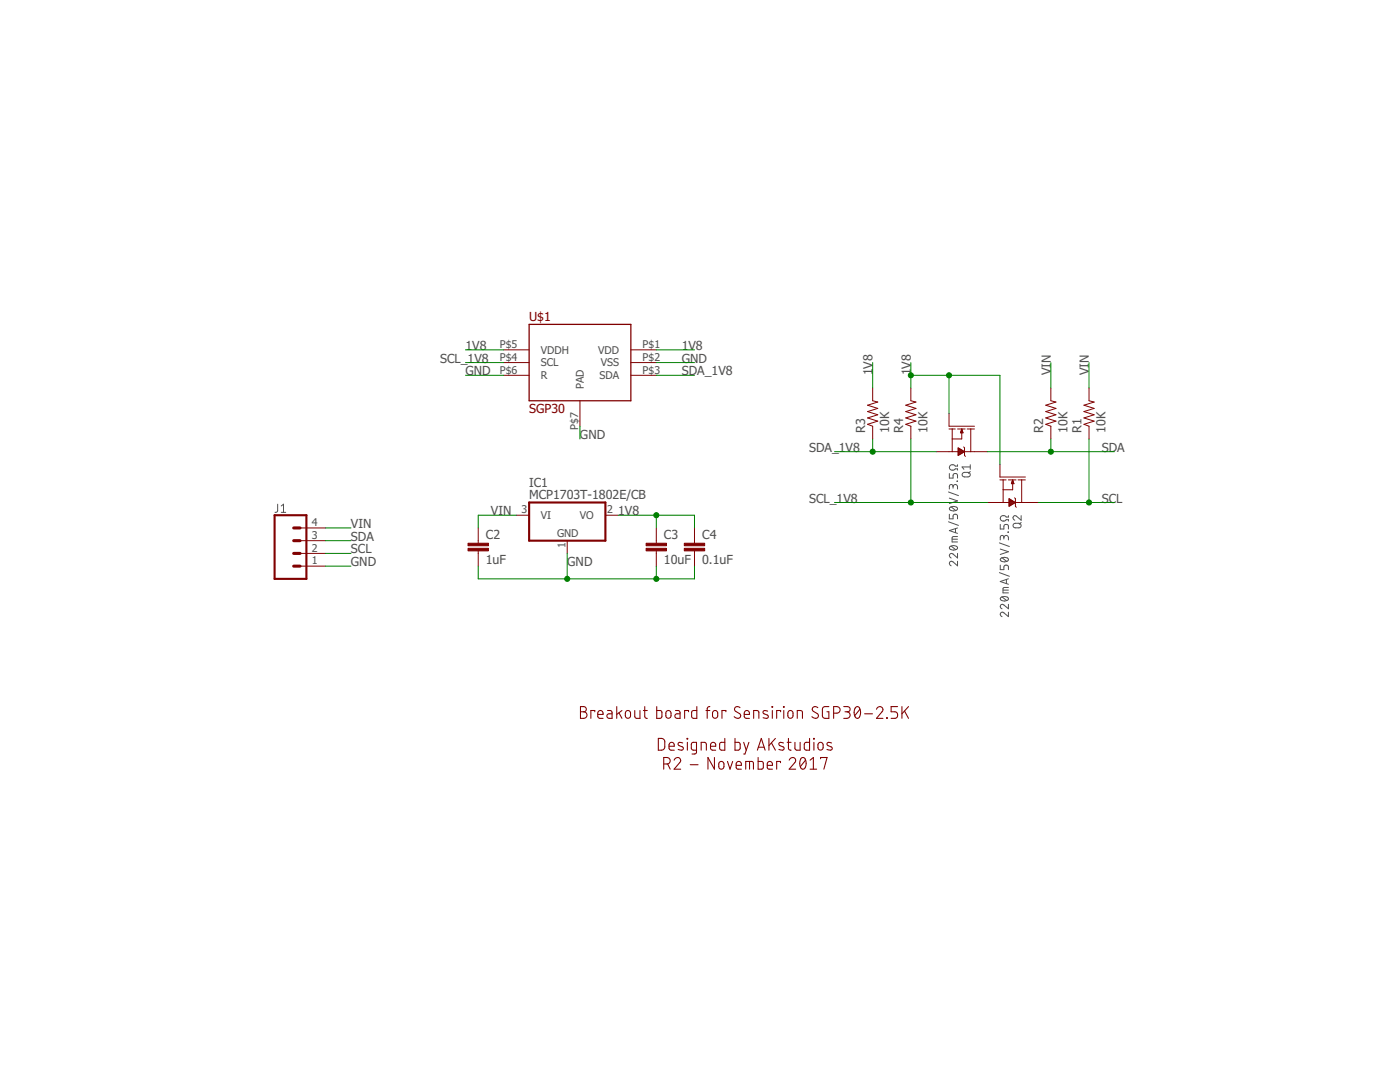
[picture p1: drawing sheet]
<?xml version="1.0" encoding="utf-8"?>
<!DOCTYPE eagle SYSTEM "eagle.dtd">
<!--
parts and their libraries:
SparkFun-Passives: Licensing: Creative Commons ShareAlike 4.0 International - https://creativecommons.org/licenses/by-sa/4.0
-->
<eagle version="8.3.2">
<drawing>
<settings>
<setting alwaysvectorfont="no"/>
<setting verticaltext="up"/>
</settings>
<grid distance="0.1" unitdist="inch" unit="inch" style="lines" multiple="1" display="no" altdistance="0.01" altunitdist="inch" altunit="inch"/>
<schematic xreflabel="%F%N/%S.%C%R" xrefpart="/%S.%C%R">
<libraries>
<library name="SGP30">
<symbols>
<symbol name="SGP30">
<pin name="VDDH" x="-15.24" y="2.54" length="middle"/>
<pin name="SCL" x="-15.24" y="0" length="middle"/>
<pin name="R" x="-15.24" y="-2.54" length="middle"/>
<pin name="VDD" x="15.24" y="2.54" length="middle" rot="R180"/>
<pin name="VSS" x="15.24" y="0" length="middle" rot="R180"/>
<pin name="SDA" x="15.24" y="-2.54" length="middle" rot="R180"/>
<pin name="PAD" x="0" y="-12.7" length="middle" rot="R90"/>
<wire x1="-10.16" y1="-7.62" x2="-10.16" y2="7.62" width="0.254" layer="94"/>
<wire x1="-10.16" y1="7.62" x2="10.16" y2="7.62" width="0.254" layer="94"/>
<wire x1="10.16" y1="7.62" x2="10.16" y2="-7.62" width="0.254" layer="94"/>
<wire x1="10.16" y1="-7.62" x2="-10.16" y2="-7.62" width="0.254" layer="94"/>
<text x="-10.16" y="8.382" size="1.778" layer="94">&gt;NAME</text>
<text x="-10.16" y="-10.16" size="1.778" layer="94">&gt;VALUE</text>
</symbol>
</symbols>
<devicesets>
<deviceset name="SGP30">
<gates>
<gate name="G$1" symbol="SGP30" x="0" y="0"/>
</gates>
<devices>
<device name="" package="DFN">
<connects>
<connect gate="G$1" pin="PAD" pad="P$7"/>
<connect gate="G$1" pin="R" pad="P$6"/>
<connect gate="G$1" pin="SCL" pad="P$4"/>
<connect gate="G$1" pin="SDA" pad="P$3"/>
<connect gate="G$1" pin="VDD" pad="P$1"/>
<connect gate="G$1" pin="VDDH" pad="P$5"/>
<connect gate="G$1" pin="VSS" pad="P$2"/>
</connects>
<technologies>
<technology name=""/>
</technologies>
</device>
</devices>
</deviceset>
</devicesets>
</library>
<library name="SparkFun-Passives">
<symbols>
<symbol name="RESISTOR">
<wire x1="-2.54" y1="0" x2="-2.159" y2="1.016" width="0.1524" layer="94"/>
<wire x1="-2.159" y1="1.016" x2="-1.524" y2="-1.016" width="0.1524" layer="94"/>
<wire x1="-1.524" y1="-1.016" x2="-0.889" y2="1.016" width="0.1524" layer="94"/>
<wire x1="-0.889" y1="1.016" x2="-0.254" y2="-1.016" width="0.1524" layer="94"/>
<wire x1="-0.254" y1="-1.016" x2="0.381" y2="1.016" width="0.1524" layer="94"/>
<wire x1="0.381" y1="1.016" x2="1.016" y2="-1.016" width="0.1524" layer="94"/>
<wire x1="1.016" y1="-1.016" x2="1.651" y2="1.016" width="0.1524" layer="94"/>
<wire x1="1.651" y1="1.016" x2="2.286" y2="-1.016" width="0.1524" layer="94"/>
<wire x1="2.286" y1="-1.016" x2="2.54" y2="0" width="0.1524" layer="94"/>
<text x="-3.81" y="1.4986" size="1.778" layer="95">&gt;NAME</text>
<text x="-3.81" y="-3.302" size="1.778" layer="96">&gt;VALUE</text>
<pin name="2" x="5.08" y="0" visible="off" length="short" direction="pas" swaplevel="1" rot="R180"/>
<pin name="1" x="-5.08" y="0" visible="off" length="short" direction="pas" swaplevel="1"/>
</symbol>
<symbol name="CAP">
<wire x1="0" y1="2.54" x2="0" y2="2.032" width="0.1524" layer="94"/>
<wire x1="0" y1="0" x2="0" y2="0.508" width="0.1524" layer="94"/>
<text x="1.524" y="2.921" size="1.778" layer="95">&gt;NAME</text>
<text x="1.524" y="-2.159" size="1.778" layer="96">&gt;VALUE</text>
<rectangle x1="-2.032" y1="0.508" x2="2.032" y2="1.016" layer="94"/>
<rectangle x1="-2.032" y1="1.524" x2="2.032" y2="2.032" layer="94"/>
<pin name="1" x="0" y="5.08" visible="off" length="short" direction="pas" swaplevel="1" rot="R270"/>
<pin name="2" x="0" y="-2.54" visible="off" length="short" direction="pas" swaplevel="1" rot="R90"/>
</symbol>
</symbols>
<devicesets>
<deviceset name="RESISTOR" prefix="R" uservalue="yes">
<gates>
<gate name="G$1" symbol="RESISTOR" x="0" y="0"/>
</gates>
<devices>
<device name="1206" package="1206">
<connects>
<connect gate="G$1" pin="1" pad="1"/>
<connect gate="G$1" pin="2" pad="2"/>
</connects>
<technologies>
<technology name=""/>
</technologies>
</device>
<device name="AXIAL-0.3" package="AXIAL-0.3">
<connects>
<connect gate="G$1" pin="1" pad="P$1"/>
<connect gate="G$1" pin="2" pad="P$2"/>
</connects>
<technologies>
<technology name=""/>
</technologies>
</device>
<device name="2010" package="R2010">
<connects>
<connect gate="G$1" pin="1" pad="1"/>
<connect gate="G$1" pin="2" pad="2"/>
</connects>
<technologies>
<technology name=""/>
</technologies>
</device>
<device name="0805-RES" package="0805">
<connects>
<connect gate="G$1" pin="1" pad="1"/>
<connect gate="G$1" pin="2" pad="2"/>
</connects>
<technologies>
<technology name=""/>
</technologies>
</device>
<device name="0603-RES" package="0603-RES">
<connects>
<connect gate="G$1" pin="1" pad="1"/>
<connect gate="G$1" pin="2" pad="2"/>
</connects>
<technologies>
<technology name=""/>
</technologies>
</device>
<device name="0402-RES" package="0402-RES">
<connects>
<connect gate="G$1" pin="1" pad="1"/>
<connect gate="G$1" pin="2" pad="2"/>
</connects>
<technologies>
<technology name=""/>
</technologies>
</device>
<device name="PTH-1/6W" package="1/6W-RES">
<connects>
<connect gate="G$1" pin="1" pad="1"/>
<connect gate="G$1" pin="2" pad="2"/>
</connects>
<technologies>
<technology name=""/>
</technologies>
</device>
<device name="2512" package="R2512">
<connects>
<connect gate="G$1" pin="1" pad="1"/>
<connect gate="G$1" pin="2" pad="2"/>
</connects>
<technologies>
<technology name=""/>
</technologies>
</device>
<device name="PTH-1/4W" package="AXIAL-0.4">
<connects>
<connect gate="G$1" pin="1" pad="P$1"/>
<connect gate="G$1" pin="2" pad="P$2"/>
</connects>
<technologies>
<technology name=""/>
</technologies>
</device>
<device name="PTH-1/2W" package="AXIAL-0.5">
<connects>
<connect gate="G$1" pin="1" pad="P$1"/>
<connect gate="G$1" pin="2" pad="P$2"/>
</connects>
<technologies>
<technology name=""/>
</technologies>
</device>
<device name="PTH-1W" package="AXIAL-0.6">
<connects>
<connect gate="G$1" pin="1" pad="P$1"/>
<connect gate="G$1" pin="2" pad="P$2"/>
</connects>
<technologies>
<technology name=""/>
</technologies>
</device>
<device name="PTH-2W" package="AXIAL-0.8">
<connects>
<connect gate="G$1" pin="1" pad="P$1"/>
<connect gate="G$1" pin="2" pad="P$2"/>
</connects>
<technologies>
<technology name=""/>
</technologies>
</device>
<device name="KIT" package="AXIAL-0.3-KIT">
<connects>
<connect gate="G$1" pin="1" pad="P$1"/>
<connect gate="G$1" pin="2" pad="P$2"/>
</connects>
<technologies>
<technology name=""/>
</technologies>
</device>
<device name="EZ" package="AXIAL-0.3EZ">
<connects>
<connect gate="G$1" pin="1" pad="P$1"/>
<connect gate="G$1" pin="2" pad="P$2"/>
</connects>
<technologies>
<technology name=""/>
</technologies>
</device>
</devices>
</deviceset>
<deviceset name="CAP" prefix="C" uservalue="yes">
<gates>
<gate name="G$1" symbol="CAP" x="0" y="0"/>
</gates>
<devices>
<device name="PTH" package="CAP-PTH-SMALL">
<connects>
<connect gate="G$1" pin="1" pad="1"/>
<connect gate="G$1" pin="2" pad="2"/>
</connects>
<technologies>
<technology name=""/>
</technologies>
</device>
<device name="PTH2" package="CAP-PTH-SMALL2">
<connects>
<connect gate="G$1" pin="1" pad="1"/>
<connect gate="G$1" pin="2" pad="2"/>
</connects>
<technologies>
<technology name=""/>
</technologies>
</device>
<device name="0805" package="0805">
<connects>
<connect gate="G$1" pin="1" pad="1"/>
<connect gate="G$1" pin="2" pad="2"/>
</connects>
<technologies>
<technology name=""/>
</technologies>
</device>
<device name="PTH3" package="CAP-PTH-LARGE">
<connects>
<connect gate="G$1" pin="1" pad="1"/>
<connect gate="G$1" pin="2" pad="2"/>
</connects>
<technologies>
<technology name=""/>
</technologies>
</device>
<device name="SMD" package="GRM43D">
<connects>
<connect gate="G$1" pin="1" pad="A"/>
<connect gate="G$1" pin="2" pad="C"/>
</connects>
<technologies>
<technology name=""/>
</technologies>
</device>
<device name="0603-CAP" package="0603-CAP">
<connects>
<connect gate="G$1" pin="1" pad="1"/>
<connect gate="G$1" pin="2" pad="2"/>
</connects>
<technologies>
<technology name=""/>
</technologies>
</device>
<device name="0402-CAP" package="0402-CAP">
<connects>
<connect gate="G$1" pin="1" pad="1"/>
<connect gate="G$1" pin="2" pad="2"/>
</connects>
<technologies>
<technology name=""/>
</technologies>
</device>
<device name="PTH1" package="CAP-PTH-5MM">
<connects>
<connect gate="G$1" pin="1" pad="1"/>
<connect gate="G$1" pin="2" pad="2"/>
</connects>
<technologies>
<technology name=""/>
</technologies>
</device>
<device name="_" package="AXIAL-5MM">
<connects>
<connect gate="G$1" pin="1" pad="P$1"/>
<connect gate="G$1" pin="2" pad="P$2"/>
</connects>
<technologies>
<technology name=""/>
</technologies>
</device>
<device name="1210" package="1210">
<connects>
<connect gate="G$1" pin="1" pad="1"/>
<connect gate="G$1" pin="2" pad="2"/>
</connects>
<technologies>
<technology name=""/>
</technologies>
</device>
<device name="1206" package="1206">
<connects>
<connect gate="G$1" pin="1" pad="1"/>
<connect gate="G$1" pin="2" pad="2"/>
</connects>
<technologies>
<technology name=""/>
</technologies>
</device>
<device name="ASMD" package="CTZ3">
<connects>
<connect gate="G$1" pin="1" pad="+"/>
<connect gate="G$1" pin="2" pad="-"/>
</connects>
<technologies>
<technology name=""/>
</technologies>
</device>
<device name="KIT" package="CAP-PTH-SMALL-KIT">
<connects>
<connect gate="G$1" pin="1" pad="1"/>
<connect gate="G$1" pin="2" pad="2"/>
</connects>
<technologies>
<technology name=""/>
</technologies>
</device>
<device name="EZ" package="CAP-PTH-SMALLEZ">
<connects>
<connect gate="G$1" pin="1" pad="1"/>
<connect gate="G$1" pin="2" pad="2"/>
</connects>
<technologies>
<technology name=""/>
</technologies>
</device>
</devices>
</deviceset>
</devicesets>
</library>
<library name="linear">
<symbols>
<symbol name="78XX">
<wire x1="-7.62" y1="-5.08" x2="7.62" y2="-5.08" width="0.4064" layer="94"/>
<wire x1="7.62" y1="-5.08" x2="7.62" y2="2.54" width="0.4064" layer="94"/>
<wire x1="7.62" y1="2.54" x2="-7.62" y2="2.54" width="0.4064" layer="94"/>
<wire x1="-7.62" y1="2.54" x2="-7.62" y2="-5.08" width="0.4064" layer="94"/>
<text x="-7.62" y="5.715" size="1.778" layer="95">&gt;NAME</text>
<text x="-7.62" y="3.175" size="1.778" layer="96">&gt;VALUE</text>
<text x="-2.032" y="-4.318" size="1.524" layer="95">GND</text>
<pin name="VI" x="-10.16" y="0" length="short" direction="in"/>
<pin name="GND" x="0" y="-7.62" visible="pad" length="short" direction="pas" rot="R90"/>
<pin name="VO" x="10.16" y="0" length="short" direction="pas" rot="R180"/>
</symbol>
</symbols>
<devicesets>
<deviceset name="MCP1703" prefix="IC">
<gates>
<gate name="G$1" symbol="78XX" x="0" y="0"/>
</gates>
<devices>
<device name="DB" package="SOT223">
<connects>
<connect gate="G$1" pin="GND" pad="2"/>
<connect gate="G$1" pin="VI" pad="1"/>
<connect gate="G$1" pin="VO" pad="3"/>
</connects>
<package3dinstances>
<package3dinstance package3d_urn="urn:adsk.eagle:package:16418/2"/>
</package3dinstances>
<technologies>
<technology name=""/>
</technologies>
</device>
<device name="CB" package="SOT23">
<connects>
<connect gate="G$1" pin="GND" pad="1"/>
<connect gate="G$1" pin="VI" pad="3"/>
<connect gate="G$1" pin="VO" pad="2"/>
</connects>
<package3dinstances>
<package3dinstance package3d_urn="urn:adsk.eagle:package:16489/2"/>
</package3dinstances>
<technologies>
<technology name=""/>
</technologies>
</device>
</devices>
</deviceset>
</devicesets>
</library>
<library name="SparkFun-DiscreteSemi">
<symbols>
<symbol name="LABELED-NMOS">
<pin name="G" x="-5.08" y="-2.54" visible="off" length="short"/>
<pin name="S" x="2.54" y="-5.08" visible="off" length="short" rot="R90"/>
<pin name="D" x="2.54" y="5.08" visible="off" length="short" rot="R270"/>
<wire x1="-2.54" y1="-2.54" x2="-2.54" y2="2.54" width="0.1524" layer="94"/>
<wire x1="-1.9812" y1="0.6858" x2="-1.9812" y2="-0.8382" width="0.1524" layer="94"/>
<wire x1="-1.9812" y1="-1.2954" x2="-1.9812" y2="-1.905" width="0.1524" layer="94"/>
<wire x1="-1.9812" y1="-1.905" x2="-1.9812" y2="-2.54" width="0.1524" layer="94"/>
<wire x1="-1.9812" y1="2.54" x2="-1.9812" y2="1.8034" width="0.1524" layer="94"/>
<wire x1="-1.9812" y1="1.8034" x2="-1.9812" y2="1.0922" width="0.1524" layer="94"/>
<wire x1="-1.9812" y1="-1.905" x2="0" y2="-1.905" width="0.1524" layer="94"/>
<wire x1="0" y1="-1.905" x2="0" y2="0" width="0.1524" layer="94"/>
<wire x1="0" y1="0" x2="-1.2192" y2="0" width="0.1524" layer="94"/>
<wire x1="2.54" y1="-0.7112" x2="2.54" y2="-1.905" width="0.1524" layer="94"/>
<wire x1="2.54" y1="-1.905" x2="0" y2="-1.905" width="0.1524" layer="94"/>
<wire x1="-1.9812" y1="1.8034" x2="2.54" y2="1.8034" width="0.1524" layer="94"/>
<wire x1="2.54" y1="1.8034" x2="2.54" y2="0.5588" width="0.1524" layer="94"/>
<wire x1="2.54" y1="0.5588" x2="3.302" y2="0.5588" width="0.1524" layer="94"/>
<wire x1="2.54" y1="0.5588" x2="1.778" y2="0.5588" width="0.1524" layer="94"/>
<wire x1="2.54" y1="2.54" x2="2.54" y2="1.8034" width="0.1524" layer="94"/>
<wire x1="2.54" y1="-2.54" x2="2.54" y2="-1.905" width="0.1524" layer="94"/>
<polygon width="0.1524" layer="94">
<vertex x="1.778" y="-0.7112"/>
<vertex x="2.54" y="0.5588"/>
<vertex x="3.302" y="-0.7112"/>
</polygon>
<wire x1="3.302" y1="0.5588" x2="3.4798" y2="0.7366" width="0.1524" layer="94"/>
<wire x1="1.6002" y1="0.381" x2="1.778" y2="0.5588" width="0.1524" layer="94"/>
<polygon width="0.1524" layer="94">
<vertex x="-1.9812" y="0"/>
<vertex x="-1.2192" y="0.254"/>
<vertex x="-1.2192" y="-0.254"/>
</polygon>
<text x="5.08" y="0" size="1.778" layer="95" font="vector">&gt;NAME</text>
<text x="5.08" y="-2.54" size="1.778" layer="96" font="vector">&gt;VALUE</text>
</symbol>
</symbols>
<devicesets>
<deviceset name="MOSFET-NCH" prefix="Q">
<gates>
<gate name="NMOS" symbol="LABELED-NMOS" x="0" y="0"/>
</gates>
<devices>
<device name="-FDD8780" package="DPAK">
<connects>
<connect gate="NMOS" pin="D" pad="4"/>
<connect gate="NMOS" pin="G" pad="1"/>
<connect gate="NMOS" pin="S" pad="3"/>
</connects>
<technologies>
<technology name="">
<attribute name="PROD_ID" value="TRANS-09984"/>
<attribute name="VALUE" value="35A/25V/8.5mΩ"/>
</technology>
</technologies>
</device>
<device name="-2N7002PW" package="SOT323">
<connects>
<connect gate="NMOS" pin="D" pad="3"/>
<connect gate="NMOS" pin="G" pad="1"/>
<connect gate="NMOS" pin="S" pad="2"/>
</connects>
<technologies>
<technology name="">
<attribute name="PROD_ID" value="TRANS-11151"/>
<attribute name="VALUE" value="310mA/60V/1.6Ω"/>
</technology>
</technologies>
</device>
<device name="-FQP30N06L" package="TO220V">
<connects>
<connect gate="NMOS" pin="D" pad="2"/>
<connect gate="NMOS" pin="G" pad="1"/>
<connect gate="NMOS" pin="S" pad="3"/>
</connects>
<technologies>
<technology name="">
<attribute name="PROD_ID" value="TRANS-10060"/>
<attribute name="VALUE" value="60V/32A/35mΩ"/>
</technology>
</technologies>
</device>
<device name="-BSS138" package="SOT23-3">
<connects>
<connect gate="NMOS" pin="D" pad="3"/>
<connect gate="NMOS" pin="G" pad="1"/>
<connect gate="NMOS" pin="S" pad="2"/>
</connects>
<technologies>
<technology name="">
<attribute name="PROD_ID" value="TRANS-00830"/>
<attribute name="VALUE" value="220mA/50V/3.5Ω"/>
</technology>
</technologies>
</device>
<device name="-PSMN7R0" package="TO-263/D2PAK">
<connects>
<connect gate="NMOS" pin="D" pad="2"/>
<connect gate="NMOS" pin="G" pad="1"/>
<connect gate="NMOS" pin="S" pad="3"/>
</connects>
<technologies>
<technology name="">
<attribute name="PROD_ID" value="TRANS-12437"/>
<attribute name="VALUE" value="100A/100V/6.8mΩ"/>
</technology>
</technologies>
</device>
<device name="-AO3404A" package="SOT23-3">
<connects>
<connect gate="NMOS" pin="D" pad="3"/>
<connect gate="NMOS" pin="G" pad="1"/>
<connect gate="NMOS" pin="S" pad="2"/>
</connects>
<technologies>
<technology name="">
<attribute name="PROD_ID" value="TRANS-12988"/>
<attribute name="VALUE" value="5.8A/30V/35mΩ"/>
</technology>
</technologies>
</device>
<device name="-FDS6630A" package="SO08">
<connects>
<connect gate="NMOS" pin="D" pad="5 6 7 8"/>
<connect gate="NMOS" pin="G" pad="4"/>
<connect gate="NMOS" pin="S" pad="1 2 3"/>
</connects>
<technologies>
<technology name="">
<attribute name="PROD_ID" value="TRANS-08089"/>
<attribute name="VALUE" value="6.5A/30V/38mΩ"/>
</technology>
</technologies>
</device>
</devices>
</deviceset>
</devicesets>
</library>
<library name="SparkFun-Connectors">
<symbols>
<symbol name="CONN_04">
<wire x1="1.27" y1="-5.08" x2="-5.08" y2="-5.08" width="0.4064" layer="94"/>
<wire x1="-1.27" y1="2.54" x2="0" y2="2.54" width="0.6096" layer="94"/>
<wire x1="-1.27" y1="0" x2="0" y2="0" width="0.6096" layer="94"/>
<wire x1="-1.27" y1="-2.54" x2="0" y2="-2.54" width="0.6096" layer="94"/>
<wire x1="-5.08" y1="7.62" x2="-5.08" y2="-5.08" width="0.4064" layer="94"/>
<wire x1="1.27" y1="-5.08" x2="1.27" y2="7.62" width="0.4064" layer="94"/>
<wire x1="-5.08" y1="7.62" x2="1.27" y2="7.62" width="0.4064" layer="94"/>
<wire x1="-1.27" y1="5.08" x2="0" y2="5.08" width="0.6096" layer="94"/>
<text x="-5.08" y="-7.366" size="1.778" layer="96" font="vector">&gt;VALUE</text>
<text x="-5.08" y="8.128" size="1.778" layer="95" font="vector">&gt;NAME</text>
<pin name="1" x="5.08" y="-2.54" visible="pad" length="middle" direction="pas" swaplevel="1" rot="R180"/>
<pin name="2" x="5.08" y="0" visible="pad" length="middle" direction="pas" swaplevel="1" rot="R180"/>
<pin name="3" x="5.08" y="2.54" visible="pad" length="middle" direction="pas" swaplevel="1" rot="R180"/>
<pin name="4" x="5.08" y="5.08" visible="pad" length="middle" direction="pas" swaplevel="1" rot="R180"/>
</symbol>
</symbols>
<devicesets>
<deviceset name="CONN_04" prefix="J" uservalue="yes">
<gates>
<gate name="G$1" symbol="CONN_04" x="-2.54" y="0"/>
</gates>
<devices>
<device name="" package="1X04">
<connects>
<connect gate="G$1" pin="1" pad="1"/>
<connect gate="G$1" pin="2" pad="2"/>
<connect gate="G$1" pin="3" pad="3"/>
<connect gate="G$1" pin="4" pad="4"/>
</connects>
<package3dinstances>
<package3dinstance package3d_urn="urn:adsk.eagle:package:38085/1"/>
</package3dinstances>
<technologies>
<technology name="">
<attribute name="PROD_ID" value="CONN-09696" constant="no"/>
</technology>
</technologies>
</device>
<device name="POLAR" package="MOLEX-1X4">
<connects>
<connect gate="G$1" pin="1" pad="1"/>
<connect gate="G$1" pin="2" pad="2"/>
<connect gate="G$1" pin="3" pad="3"/>
<connect gate="G$1" pin="4" pad="4"/>
</connects>
<package3dinstances>
<package3dinstance package3d_urn="urn:adsk.eagle:package:38087/1"/>
</package3dinstances>
<technologies>
<technology name="">
<attribute name="PROD_ID" value="CONN-08186" constant="no"/>
<attribute name="SF_ID" value="PRT-08231" constant="no"/>
</technology>
</technologies>
</device>
<device name="SCREW" package="SCREWTERMINAL-3.5MM-4">
<connects>
<connect gate="G$1" pin="1" pad="1"/>
<connect gate="G$1" pin="2" pad="2"/>
<connect gate="G$1" pin="3" pad="3"/>
<connect gate="G$1" pin="4" pad="4"/>
</connects>
<package3dinstances>
<package3dinstance package3d_urn="urn:adsk.eagle:package:38090/1"/>
</package3dinstances>
<technologies>
<technology name="">
<attribute name="PROD_ID" value="2xCONN-08399" constant="no"/>
<attribute name="SF_ID" value="2xPRT-08084" constant="no"/>
</technology>
</technologies>
</device>
<device name="1.27MM" package="1X04_1.27MM">
<connects>
<connect gate="G$1" pin="1" pad="1"/>
<connect gate="G$1" pin="2" pad="2"/>
<connect gate="G$1" pin="3" pad="3"/>
<connect gate="G$1" pin="4" pad="4"/>
</connects>
<package3dinstances>
<package3dinstance package3d_urn="urn:adsk.eagle:package:38086/1"/>
</package3dinstances>
<technologies>
<technology name=""/>
</technologies>
</device>
<device name="LOCK" package="1X04_LOCK">
<connects>
<connect gate="G$1" pin="1" pad="1"/>
<connect gate="G$1" pin="2" pad="2"/>
<connect gate="G$1" pin="3" pad="3"/>
<connect gate="G$1" pin="4" pad="4"/>
</connects>
<package3dinstances>
<package3dinstance package3d_urn="urn:adsk.eagle:package:38089/1"/>
</package3dinstances>
<technologies>
<technology name="">
<attribute name="PROD_ID" value="CONN-09696" constant="no"/>
</technology>
</technologies>
</device>
<device name="LOCK_LONGPADS" package="1X04_LOCK_LONGPADS">
<connects>
<connect gate="G$1" pin="1" pad="1"/>
<connect gate="G$1" pin="2" pad="2"/>
<connect gate="G$1" pin="3" pad="3"/>
<connect gate="G$1" pin="4" pad="4"/>
</connects>
<package3dinstances>
<package3dinstance package3d_urn="urn:adsk.eagle:package:38091/1"/>
</package3dinstances>
<technologies>
<technology name="">
<attribute name="PROD_ID" value="CONN-09696" constant="no"/>
</technology>
</technologies>
</device>
<device name="POLAR_LOCK" package="MOLEX-1X4_LOCK">
<connects>
<connect gate="G$1" pin="1" pad="1"/>
<connect gate="G$1" pin="2" pad="2"/>
<connect gate="G$1" pin="3" pad="3"/>
<connect gate="G$1" pin="4" pad="4"/>
</connects>
<package3dinstances>
<package3dinstance package3d_urn="urn:adsk.eagle:package:38092/1"/>
</package3dinstances>
<technologies>
<technology name="">
<attribute name="PROD_ID" value="CONN-08186" constant="no"/>
<attribute name="SF_ID" value="PRT-08231" constant="no"/>
</technology>
</technologies>
</device>
<device name="SMD" package="1X04_SMD_RA_MALE">
<connects>
<connect gate="G$1" pin="1" pad="1"/>
<connect gate="G$1" pin="2" pad="2"/>
<connect gate="G$1" pin="3" pad="3"/>
<connect gate="G$1" pin="4" pad="4"/>
</connects>
<package3dinstances>
<package3dinstance package3d_urn="urn:adsk.eagle:package:38093/1"/>
</package3dinstances>
<technologies>
<technology name="">
<attribute name="PROD_ID" value="CONN-09140" constant="no"/>
<attribute name="SF_ID" value="PRT-12638" constant="no"/>
</technology>
</technologies>
</device>
<device name="LONGPADS" package="1X04_LONGPADS">
<connects>
<connect gate="G$1" pin="1" pad="1"/>
<connect gate="G$1" pin="2" pad="2"/>
<connect gate="G$1" pin="3" pad="3"/>
<connect gate="G$1" pin="4" pad="4"/>
</connects>
<package3dinstances>
<package3dinstance package3d_urn="urn:adsk.eagle:package:38098/1"/>
</package3dinstances>
<technologies>
<technology name="">
<attribute name="PROD_ID" value="CONN-09696" constant="no"/>
</technology>
</technologies>
</device>
<device name="1X04_NO_SILK" package="1X04_NO_SILK">
<connects>
<connect gate="G$1" pin="1" pad="1"/>
<connect gate="G$1" pin="2" pad="2"/>
<connect gate="G$1" pin="3" pad="3"/>
<connect gate="G$1" pin="4" pad="4"/>
</connects>
<package3dinstances>
<package3dinstance package3d_urn="urn:adsk.eagle:package:38094/1"/>
</package3dinstances>
<technologies>
<technology name="">
<attribute name="PROD_ID" value="CONN-09696" constant="no"/>
</technology>
</technologies>
</device>
<device name="JST-PTH" package="JST-4-PTH">
<connects>
<connect gate="G$1" pin="1" pad="1"/>
<connect gate="G$1" pin="2" pad="2"/>
<connect gate="G$1" pin="3" pad="3"/>
<connect gate="G$1" pin="4" pad="4"/>
</connects>
<package3dinstances>
<package3dinstance package3d_urn="urn:adsk.eagle:package:38101/1"/>
</package3dinstances>
<technologies>
<technology name="">
<attribute name="PROD_ID" value="WIRE-13531" constant="no"/>
<attribute name="SF_ID" value="PRT-09916" constant="no"/>
</technology>
</technologies>
</device>
<device name="SCREW_LOCK" package="SCREWTERMINAL-3.5MM-4_LOCK">
<connects>
<connect gate="G$1" pin="1" pad="1"/>
<connect gate="G$1" pin="2" pad="2"/>
<connect gate="G$1" pin="3" pad="3"/>
<connect gate="G$1" pin="4" pad="4"/>
</connects>
<package3dinstances>
<package3dinstance package3d_urn="urn:adsk.eagle:package:38095/1"/>
</package3dinstances>
<technologies>
<technology name=""/>
</technologies>
</device>
<device name="SMD2" package="1X04_1MM_RA">
<connects>
<connect gate="G$1" pin="1" pad="1"/>
<connect gate="G$1" pin="2" pad="2"/>
<connect gate="G$1" pin="3" pad="3"/>
<connect gate="G$1" pin="4" pad="4"/>
</connects>
<package3dinstances>
<package3dinstance package3d_urn="urn:adsk.eagle:package:38096/1"/>
</package3dinstances>
<technologies>
<technology name="">
<attribute name="PROD_ID" value="CONN-10310" constant="no"/>
<attribute name="SF_ID" value="PRT-10208" constant="no"/>
</technology>
</technologies>
</device>
<device name="SMD_STRAIGHT_COMBO" package="1X04_SMD_VERTICAL_COMBO">
<connects>
<connect gate="G$1" pin="1" pad="1"/>
<connect gate="G$1" pin="2" pad="2"/>
<connect gate="G$1" pin="3" pad="3"/>
<connect gate="G$1" pin="4" pad="4"/>
</connects>
<package3dinstances>
<package3dinstance package3d_urn="urn:adsk.eagle:package:38097/1"/>
</package3dinstances>
<technologies>
<technology name="">
<attribute name="PROD_ID" value="CONN-08511"/>
<attribute name="VALUE" value="1X04_SMD_STRAIGHT_COMBO"/>
</technology>
</technologies>
</device>
<device name="SMD_LONG" package="1X04_SMD_LONG">
<connects>
<connect gate="G$1" pin="1" pad="1"/>
<connect gate="G$1" pin="2" pad="2"/>
<connect gate="G$1" pin="3" pad="3"/>
<connect gate="G$1" pin="4" pad="4"/>
</connects>
<package3dinstances>
<package3dinstance package3d_urn="urn:adsk.eagle:package:38099/1"/>
</package3dinstances>
<technologies>
<technology name="">
<attribute name="PROD_ID" value="CONN-09140" constant="no"/>
<attribute name="SF_ID" value="PRT-12638" constant="no"/>
</technology>
</technologies>
</device>
<device name="JST-PTH-VERT" package="JST-4-PTH-VERT">
<connects>
<connect gate="G$1" pin="1" pad="1"/>
<connect gate="G$1" pin="2" pad="2"/>
<connect gate="G$1" pin="3" pad="3"/>
<connect gate="G$1" pin="4" pad="4"/>
</connects>
<package3dinstances>
<package3dinstance package3d_urn="urn:adsk.eagle:package:38102/1"/>
</package3dinstances>
<technologies>
<technology name="">
<attribute name="PROD_ID" value="CONN-13251"/>
</technology>
</technologies>
</device>
<device name="SMD_RA_FEMALE" package="1X04_SMD_RA_FEMALE">
<connects>
<connect gate="G$1" pin="1" pad="1"/>
<connect gate="G$1" pin="2" pad="2"/>
<connect gate="G$1" pin="3" pad="3"/>
<connect gate="G$1" pin="4" pad="4"/>
</connects>
<package3dinstances>
<package3dinstance package3d_urn="urn:adsk.eagle:package:38100/1"/>
</package3dinstances>
<technologies>
<technology name="">
<attribute name="PROD_ID" value="CONN-12382" constant="no"/>
</technology>
</technologies>
</device>
</devices>
</deviceset>
</devicesets>
</library>
</libraries>
<attributes>
</attributes>
<variantdefs>
</variantdefs>
<classes>
<class number="0" name="default" width="0" drill="0">
</class>
</classes>
<parts>
<part name="U$1" library="SGP30" deviceset="SGP30" device=""/>
<part name="R1" library="SparkFun-Passives" deviceset="RESISTOR" device="0805-RES" value="10K"/>
<part name="R2" library="SparkFun-Passives" deviceset="RESISTOR" device="0805-RES" value="10K"/>
<part name="IC1" library="linear" deviceset="MCP1703" device="CB" package3d_urn="urn:adsk.eagle:package:16489/2" value="MCP1703T-1802E/CB"/>
<part name="Q1" library="SparkFun-DiscreteSemi" deviceset="MOSFET-NCH" device="-BSS138" value="220mA/50V/3.5Ω"/>
<part name="Q2" library="SparkFun-DiscreteSemi" deviceset="MOSFET-NCH" device="-BSS138" value="220mA/50V/3.5Ω"/>
<part name="R3" library="SparkFun-Passives" deviceset="RESISTOR" device="0805-RES" value="10K"/>
<part name="R4" library="SparkFun-Passives" deviceset="RESISTOR" device="0805-RES" value="10K"/>
<part name="J1" library="SparkFun-Connectors" deviceset="CONN_04" device="" package3d_urn="urn:adsk.eagle:package:38085/1"/>
<part name="C2" library="SparkFun-Passives" deviceset="CAP" device="0805" value="1uF"/>
<part name="C3" library="SparkFun-Passives" deviceset="CAP" device="0805" value="10uF"/>
<part name="C4" library="SparkFun-Passives" deviceset="CAP" device="0805" value="0.1uF"/>
</parts>
<sheets>
<sheet>
<plain>
<text x="60.96" y="-25.4" size="2.54" layer="94" font="vector">Breakout board for Sensirion SGP30-2.5K</text>
<text x="93.98" y="-35.56" size="2.54" layer="94" font="vector" align="bottom-center">Designed by AKstudios
R2 - November 2017</text>
</plain>
<instances>
<instance part="U$1" gate="G$1" x="60.96" y="45.72"/>
<instance part="R1" gate="G$1" x="162.56" y="35.56" rot="R90"/>
<instance part="R2" gate="G$1" x="154.94" y="35.56" rot="R90"/>
<instance part="IC1" gate="G$1" x="58.42" y="15.24"/>
<instance part="Q1" gate="NMOS" x="137.16" y="30.48" rot="R270"/>
<instance part="Q2" gate="NMOS" x="147.32" y="20.32" rot="R270"/>
<instance part="R3" gate="G$1" x="119.38" y="35.56" rot="R90"/>
<instance part="R4" gate="G$1" x="127" y="35.56" rot="R90"/>
<instance part="J1" gate="G$1" x="5.08" y="7.62"/>
<instance part="C2" gate="G$1" x="40.64" y="7.62"/>
<instance part="C3" gate="G$1" x="76.2" y="7.62"/>
<instance part="C4" gate="G$1" x="83.82" y="7.62"/>
</instances>
<busses>
</busses>
<nets>
<net name="GND" class="0">
<segment>
<pinref part="J1" gate="G$1" pin="1"/>
<wire x1="10.16" y1="5.08" x2="15.24" y2="5.08" width="0.1524" layer="91"/>
<label x="15.24" y="5.08" size="1.778" layer="95"/>
</segment>
<segment>
<pinref part="U$1" gate="G$1" pin="VSS"/>
<wire x1="76.2" y1="45.72" x2="83.82" y2="45.72" width="0.1524" layer="91"/>
<label x="81.28" y="45.72" size="1.778" layer="95"/>
</segment>
<segment>
<pinref part="U$1" gate="G$1" pin="R"/>
<wire x1="45.72" y1="43.18" x2="38.1" y2="43.18" width="0.1524" layer="91"/>
<label x="38.1" y="43.18" size="1.778" layer="95"/>
</segment>
<segment>
<pinref part="IC1" gate="G$1" pin="GND"/>
<label x="58.42" y="5.08" size="1.778" layer="95"/>
<wire x1="58.42" y1="7.62" x2="58.42" y2="2.54" width="0.1524" layer="91"/>
<pinref part="C2" gate="G$1" pin="2"/>
<wire x1="58.42" y1="2.54" x2="40.64" y2="2.54" width="0.1524" layer="91"/>
<wire x1="40.64" y1="2.54" x2="40.64" y2="5.08" width="0.1524" layer="91"/>
<pinref part="C3" gate="G$1" pin="2"/>
<wire x1="58.42" y1="2.54" x2="76.2" y2="2.54" width="0.1524" layer="91"/>
<wire x1="76.2" y1="2.54" x2="76.2" y2="5.08" width="0.1524" layer="91"/>
<junction x="58.42" y="2.54"/>
<pinref part="C4" gate="G$1" pin="2"/>
<wire x1="76.2" y1="2.54" x2="83.82" y2="2.54" width="0.1524" layer="91"/>
<wire x1="83.82" y1="2.54" x2="83.82" y2="5.08" width="0.1524" layer="91"/>
<junction x="76.2" y="2.54"/>
</segment>
<segment>
<pinref part="U$1" gate="G$1" pin="PAD"/>
<wire x1="60.96" y1="33.02" x2="60.96" y2="30.48" width="0.1524" layer="91"/>
<label x="60.96" y="30.48" size="1.778" layer="95"/>
</segment>
</net>
<net name="SDA" class="0">
<segment>
<pinref part="J1" gate="G$1" pin="3"/>
<wire x1="10.16" y1="10.16" x2="15.24" y2="10.16" width="0.1524" layer="91"/>
<label x="15.24" y="10.16" size="1.778" layer="95"/>
</segment>
<segment>
<pinref part="Q1" gate="NMOS" pin="D"/>
<wire x1="142.24" y1="27.94" x2="154.94" y2="27.94" width="0.1524" layer="91"/>
<label x="165.1" y="27.94" size="1.778" layer="95"/>
<pinref part="R2" gate="G$1" pin="1"/>
<wire x1="154.94" y1="27.94" x2="167.64" y2="27.94" width="0.1524" layer="91"/>
<wire x1="154.94" y1="30.48" x2="154.94" y2="27.94" width="0.1524" layer="91"/>
<junction x="154.94" y="27.94"/>
</segment>
</net>
<net name="SCL" class="0">
<segment>
<pinref part="J1" gate="G$1" pin="2"/>
<wire x1="10.16" y1="7.62" x2="15.24" y2="7.62" width="0.1524" layer="91"/>
<label x="15.24" y="7.62" size="1.778" layer="95"/>
</segment>
<segment>
<pinref part="Q2" gate="NMOS" pin="D"/>
<label x="165.1" y="17.78" size="1.778" layer="95"/>
<wire x1="152.4" y1="17.78" x2="162.56" y2="17.78" width="0.1524" layer="91"/>
<pinref part="R1" gate="G$1" pin="1"/>
<wire x1="162.56" y1="17.78" x2="167.64" y2="17.78" width="0.1524" layer="91"/>
<wire x1="162.56" y1="30.48" x2="162.56" y2="17.78" width="0.1524" layer="91"/>
<junction x="162.56" y="17.78"/>
</segment>
</net>
<net name="1V8" class="0">
<segment>
<pinref part="U$1" gate="G$1" pin="VDDH"/>
<wire x1="45.72" y1="48.26" x2="38.1" y2="48.26" width="0.1524" layer="91"/>
<label x="38.1" y="48.26" size="1.778" layer="95"/>
</segment>
<segment>
<pinref part="U$1" gate="G$1" pin="VDD"/>
<wire x1="76.2" y1="48.26" x2="83.82" y2="48.26" width="0.1524" layer="91"/>
<label x="81.28" y="48.26" size="1.778" layer="95"/>
</segment>
<segment>
<pinref part="IC1" gate="G$1" pin="VO"/>
<label x="68.58" y="15.24" size="1.778" layer="95"/>
<pinref part="C3" gate="G$1" pin="1"/>
<wire x1="68.58" y1="15.24" x2="76.2" y2="15.24" width="0.1524" layer="91"/>
<wire x1="76.2" y1="15.24" x2="76.2" y2="12.7" width="0.1524" layer="91"/>
<pinref part="C4" gate="G$1" pin="1"/>
<wire x1="76.2" y1="15.24" x2="83.82" y2="15.24" width="0.1524" layer="91"/>
<wire x1="83.82" y1="15.24" x2="83.82" y2="12.7" width="0.1524" layer="91"/>
<junction x="76.2" y="15.24"/>
</segment>
<segment>
<pinref part="R4" gate="G$1" pin="2"/>
<wire x1="127" y1="40.64" x2="127" y2="43.18" width="0.1524" layer="91"/>
<pinref part="Q1" gate="NMOS" pin="G"/>
<wire x1="127" y1="43.18" x2="134.62" y2="43.18" width="0.1524" layer="91"/>
<wire x1="134.62" y1="43.18" x2="134.62" y2="35.56" width="0.1524" layer="91"/>
<wire x1="127" y1="43.18" x2="127" y2="45.72" width="0.1524" layer="91"/>
<junction x="127" y="43.18"/>
<pinref part="Q2" gate="NMOS" pin="G"/>
<wire x1="134.62" y1="43.18" x2="144.78" y2="43.18" width="0.1524" layer="91"/>
<wire x1="144.78" y1="43.18" x2="144.78" y2="25.4" width="0.1524" layer="91"/>
<junction x="134.62" y="43.18"/>
<label x="127" y="43.18" size="1.778" layer="95" rot="R90"/>
</segment>
<segment>
<pinref part="R3" gate="G$1" pin="2"/>
<wire x1="119.38" y1="40.64" x2="119.38" y2="45.72" width="0.1524" layer="91"/>
<label x="119.38" y="43.18" size="1.778" layer="95" rot="R90"/>
</segment>
</net>
<net name="SCL_1V8" class="0">
<segment>
<pinref part="U$1" gate="G$1" pin="SCL"/>
<wire x1="45.72" y1="45.72" x2="38.1" y2="45.72" width="0.1524" layer="91"/>
<label x="33.02" y="45.72" size="1.778" layer="95"/>
</segment>
<segment>
<pinref part="Q2" gate="NMOS" pin="S"/>
<wire x1="142.24" y1="17.78" x2="127" y2="17.78" width="0.1524" layer="91"/>
<label x="106.68" y="17.78" size="1.778" layer="95"/>
<pinref part="R4" gate="G$1" pin="1"/>
<wire x1="127" y1="17.78" x2="111.76" y2="17.78" width="0.1524" layer="91"/>
<wire x1="127" y1="30.48" x2="127" y2="17.78" width="0.1524" layer="91"/>
<junction x="127" y="17.78"/>
</segment>
</net>
<net name="SDA_1V8" class="0">
<segment>
<pinref part="U$1" gate="G$1" pin="SDA"/>
<wire x1="76.2" y1="43.18" x2="83.82" y2="43.18" width="0.1524" layer="91"/>
<label x="81.28" y="43.18" size="1.778" layer="95"/>
</segment>
<segment>
<pinref part="Q1" gate="NMOS" pin="S"/>
<pinref part="R3" gate="G$1" pin="1"/>
<wire x1="132.08" y1="27.94" x2="119.38" y2="27.94" width="0.1524" layer="91"/>
<wire x1="119.38" y1="27.94" x2="111.76" y2="27.94" width="0.1524" layer="91"/>
<wire x1="119.38" y1="30.48" x2="119.38" y2="27.94" width="0.1524" layer="91"/>
<junction x="119.38" y="27.94"/>
<label x="106.68" y="27.94" size="1.778" layer="95"/>
</segment>
</net>
<net name="VIN" class="0">
<segment>
<pinref part="IC1" gate="G$1" pin="VI"/>
<label x="43.18" y="15.24" size="1.778" layer="95"/>
<pinref part="C2" gate="G$1" pin="1"/>
<wire x1="48.26" y1="15.24" x2="40.64" y2="15.24" width="0.1524" layer="91"/>
<wire x1="40.64" y1="15.24" x2="40.64" y2="12.7" width="0.1524" layer="91"/>
</segment>
<segment>
<pinref part="J1" gate="G$1" pin="4"/>
<wire x1="10.16" y1="12.7" x2="15.24" y2="12.7" width="0.1524" layer="91"/>
<label x="15.24" y="12.7" size="1.778" layer="95"/>
</segment>
<segment>
<pinref part="R1" gate="G$1" pin="2"/>
<wire x1="162.56" y1="40.64" x2="162.56" y2="45.72" width="0.1524" layer="91"/>
<label x="162.56" y="43.18" size="1.778" layer="95" rot="R90"/>
</segment>
<segment>
<pinref part="R2" gate="G$1" pin="2"/>
<wire x1="154.94" y1="40.64" x2="154.94" y2="45.72" width="0.1524" layer="91"/>
<label x="154.94" y="43.18" size="1.778" layer="95" rot="R90"/>
</segment>
</net>
</nets>
</sheet>
</sheets>
<errors>
<approved hash="113,1,6.94267,10.3226,J1,,,,,"/>
</errors>
</schematic>
</drawing>
<compatibility>
<note version="6.3" minversion="6.2.2" severity="warning">
Since Version 6.2.2 text objects can contain more than one line,
which will not be processed correctly with this version.
</note>
<note version="8.2" severity="warning">
Since Version 8.2, EAGLE supports online libraries. The ids
of those online libraries will not be understood (or retained)
with this version.
</note>
<note version="8.3" severity="warning">
Since Version 8.3, EAGLE supports URNs for individual library
assets (packages, symbols, and devices). The URNs of those assets
will not be understood (or retained) with this version.
</note>
<note version="8.3" severity="warning">
Since Version 8.3, EAGLE supports the association of 3D packages
with devices in libraries, schematics, and board files. Those 3D
packages will not be understood (or retained) with this version.
</note>
</compatibility>
</eagle>
